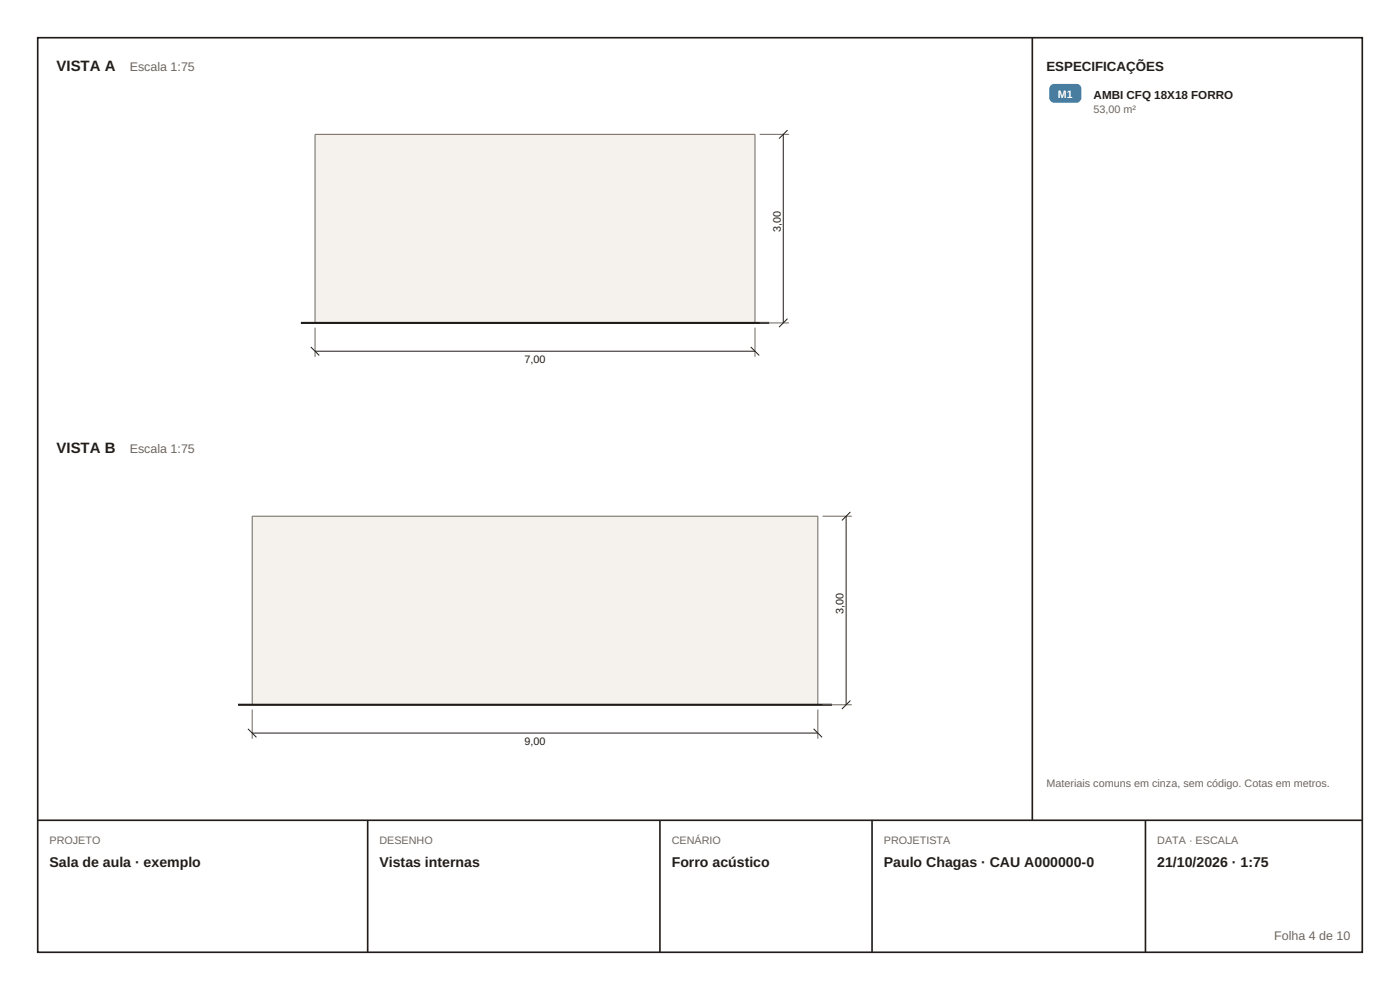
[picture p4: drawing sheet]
<svg xmlns="http://www.w3.org/2000/svg" width="297mm" height="210mm" viewBox="0 0 297 210" stroke-linecap="round" stroke-linejoin="round" font-family="sans-serif">
<path d="M8 8h281v194h-281zM219 8v166M8 174h281M78 174v28M140 174v28M185 174v28M243 174v28" fill="none" stroke="#211c1a" stroke-width=".35"/>
<path d="M222.7 18.1l.9-.5h4.8a1.2 1.2 0 0 1 1.2 1.2v2a1.28 1.28 0 0 1-1.2 1.2h-4.8a1.28 1.28 0 0 1-1.2-1.2v-2z" fill="#3d7da6" stroke="#fff" stroke-width=".4"/>
<path d="M66.8 28.5h93.4v40h-93.4z" fill="#f5f2ed"/>
<path d="M66.8 28.5h93.4v40h-93.4zM161.2 28.5h6.2M66.8 69.5v6.2M160.2 69.5v6.2M161.2 68.5h6.2" fill="none" stroke="#6e665e" stroke-width=".21"/>
<path d="M63.8 68.5h99.4" fill="none" stroke="#211c1a" stroke-width=".45"/>
<path d="M166.2 28.5v40M167.1 27.6l-1.8 1.8M65.9 73.6l1.8 1.8M66.8 74.5h93.4M159.3 73.6l1.8 1.8M167.1 67.6l-1.8 1.8" fill="none" stroke="#211c1a" stroke-width=".21"/>
<path d="M53.5 109.5h120v40h-120z" fill="#f5f2ed"/>
<path d="M53.5 109.5h120v40h-120zM174.5 109.5h6.2M53.5 150.5v6.2M173.5 150.5v6.2M174.5 149.5h6.2" fill="none" stroke="#6e665e" stroke-width=".21"/>
<path d="M50.5 149.5h126" fill="none" stroke="#211c1a" stroke-width=".45"/>
<path d="M179.5 109.5v40M180.4 108.6l-1.8 1.8M52.6 154.6l1.8 1.8M53.5 155.5h120M172.6 154.6l1.8 1.8M180.4 148.6l-1.8 1.8" fill="none" stroke="#211c1a" stroke-width=".21"/>
<g font-size="3.2" fill="#211d1a">
<text x="12" y="15">VISTA A</text>
<text x="12" y="96">VISTA B</text>
</g>
<g font-size="3" fill="#211d1a">
<text x="10.5" y="184">Sala de aula · exemplo</text>
<text x="80.5" y="184">Vistas internas</text>
<text x="142.5" y="184">Forro acústico</text>
<text x="187.5" y="184">Paulo Chagas · CAU A000000-0</text>
<text x="245.5" y="184">21/10/2026 · 1:75</text>
</g>
<text font-size="2.8" fill="#211d1a" x="222" y="15">ESPECIFICAÇÕES</text>
<g font-size="2.6" fill="#6e665e">
<text x="27.5" y="15">Escala 1:75</text>
<text x="27.5" y="96">Escala 1:75</text>
<text x="270.3" y="199.5">Folha 4 de 10</text>
</g>
<text font-size="2.5" fill="#211d1a" x="232" y="21">AMBI CFQ 18X18 FORRO</text>
<text font-size="2.3" fill="#fff" x="224.4" y="20.7">M1</text>
<g font-size="2.3" fill="#6e665e">
<text x="232" y="24">53,00 m²</text>
<text x="222" y="167">Materiais comuns em cinza, sem código. Cotas em metros.</text>
<text x="10.5" y="179">PROJETO</text>
<text x="80.5" y="179">DESENHO</text>
<text x="142.5" y="179">CENÁRIO</text>
<text x="187.5" y="179">PROJETISTA</text>
<text x="245.5" y="179">DATA · ESCALA</text>
</g>
<g font-size="2.3" fill="#211d1a">
<text x="165.6" y="49.3" transform="rotate(-90 165.6 49.3)">3,00</text>
<text x="111.3" y="77">7,00</text>
<text x="179" y="130.3" transform="rotate(-90 179 130.3)">3,00</text>
<text x="111.3" y="158">9,00</text>
</g>
</svg>
